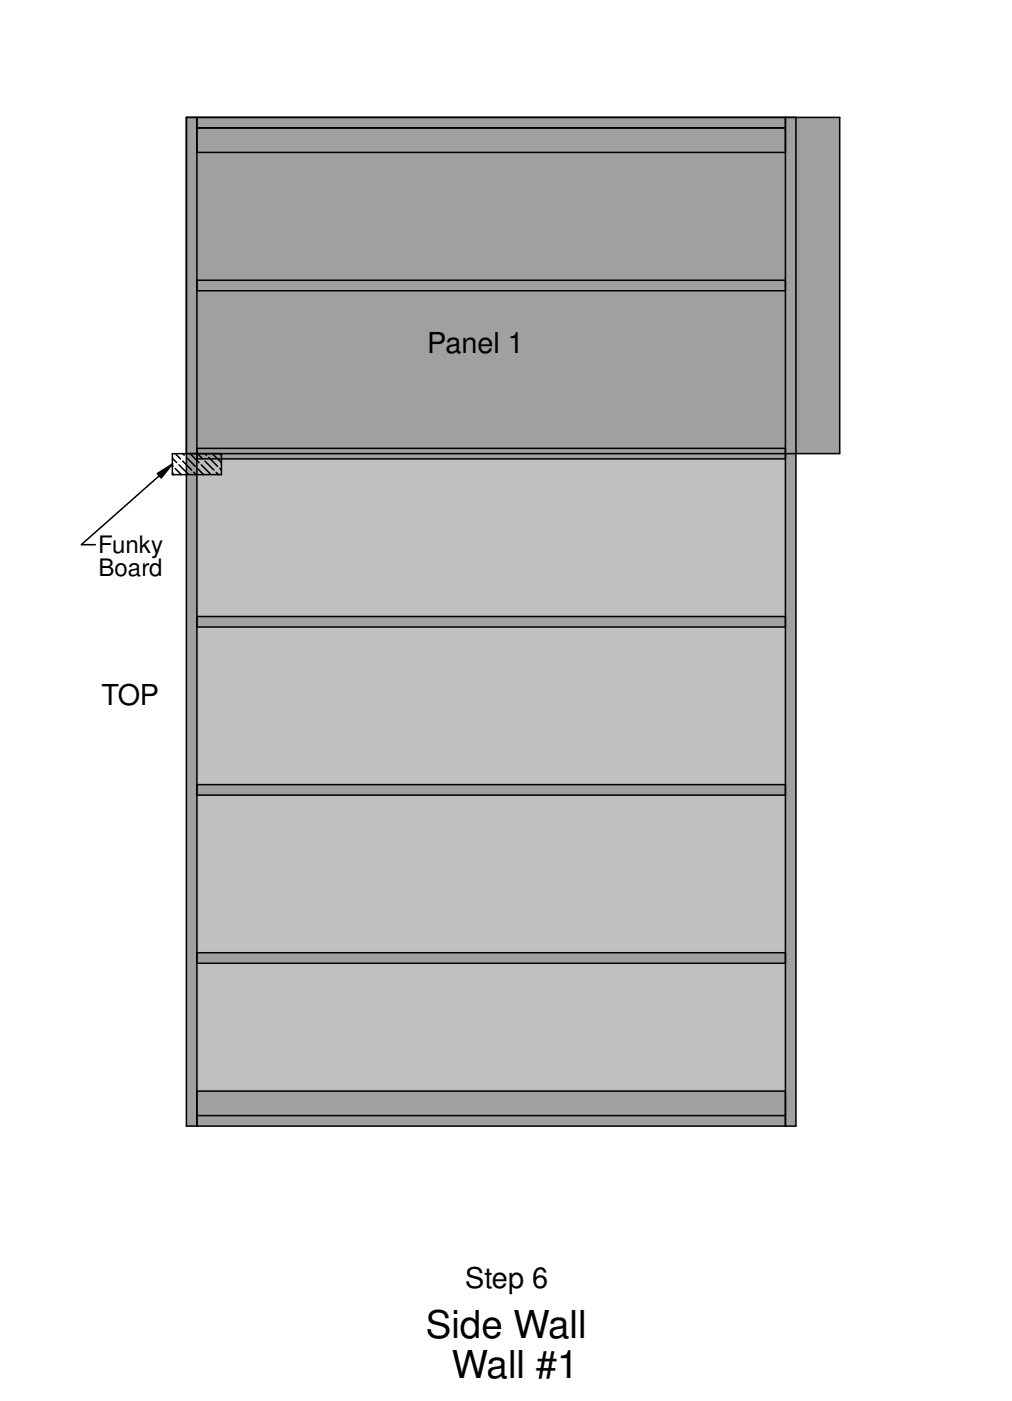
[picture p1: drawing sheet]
<svg xmlns="http://www.w3.org/2000/svg" width="165mm" height="229mm" viewBox="0 0 165 229" stroke-linecap="round" stroke-linejoin="round" font-family="sans-serif">
<path d="M30.4 19.2h99.5v164.5h-99.5z" fill-rule="evenodd" fill="#c0c0c0"/>
<g fill="#a0a0a4">
<path d="M30.4 19.2h106.6v54.8h-106.6z" fill-rule="evenodd"/>
<path d="M32.1 182h96v1.7h-96z" fill-rule="evenodd"/>
<path d="M32.1 19.2h96v1.7h-96z" fill-rule="evenodd"/>
<path d="M128.1 19.2h1.8v164.5h-1.8z" fill-rule="evenodd"/>
<path d="M30.4 19.2h1.7v164.5h-1.7z" fill-rule="evenodd"/>
<path d="M32.1 20.9h96v4h-96z" fill-rule="evenodd"/>
<path d="M32.1 178h96v4h-96z" fill-rule="evenodd"/>
<path d="M32.1 100.6h96v1.7h-96z" fill-rule="evenodd"/>
<path d="M32.1 45.7h96v1.7h-96z" fill-rule="evenodd"/>
<path d="M32.1 128h96v1.7h-96z" fill-rule="evenodd"/>
<path d="M32.1 73.2h96v1.7h-96z" fill-rule="evenodd"/>
<path d="M32.1 155.5h96v1.7h-96z" fill-rule="evenodd"/>
</g>
<g fill="none" stroke="#000" stroke-width=".25">
<path d="M32.1 19.2v164.5M128.1 19.2v164.5M129.9 19.2v164.5h-99.5v-164.5h106.6v54.8h-108.9v3.4h8v-3.4M32.1 24.9h96M32.1 20.9h96M32.1 45.7h96M32.1 47.4h96M28.1 75.7l-14.8 13.2h2.3M28.1 77.2l.3 .2M28.1 76l.1 .1M28.1 74.8l.7 .7M28.6 74l.8 .9"/>
<path d="M28.6 76.5l1 .9M29.2 75.8l1.5 1.5M29.8 74l.2 .3M29.8 75.2l1.5 1.5M30.4 74.6l1.5 1.5M31 74l1.5 1.5M31.6 77.1l.4 .3M32.1 73.2h96M32.1 74.9h96M32.2 74l.9 .9M32.2 76.5l1 .9M32.8 75.8l1.5 1.5"/>
<path d="M33.4 74l.3 .3M33.4 75.2l1.5 1.5M34 74.6l1.5 1.5M34.7 74l1.4 1.5M35.3 77.1l.3 .3M35.9 74l.2 .3M35.9 76.5l.2 .2M32.1 100.6h96M32.1 102.3h96M32.1 128h96M32.1 129.7h96M32.1 155.5h96"/>
<path d="M32.1 157.2h96M32.1 178h96M32.1 182h96"/>
</g>
<path d="M25.7 77.3l2.4-1.6-1.8 2.3z" fill="#000"/>
<path d="M25.7 77.3l2.4-1.6-1.8 2.3z" fill="#000" stroke="#000" stroke-width=".25"/>
<g font-size="6.3">
<text x="69.5" y="218.4">Side Wall</text>
<text x="73.7" y="224.9">Wall #1</text>
</g>
<g font-size="4.7">
<text x="69.7" y="57.6">Panel 1</text>
<text x="16.5" y="115">TOP</text>
<text x="75.9" y="210.1">Step 6</text>
</g>
<g font-size="3.9">
<text x="16" y="90.2">Funky</text>
<text x="16.1" y="94">Board</text>
</g>
</svg>
